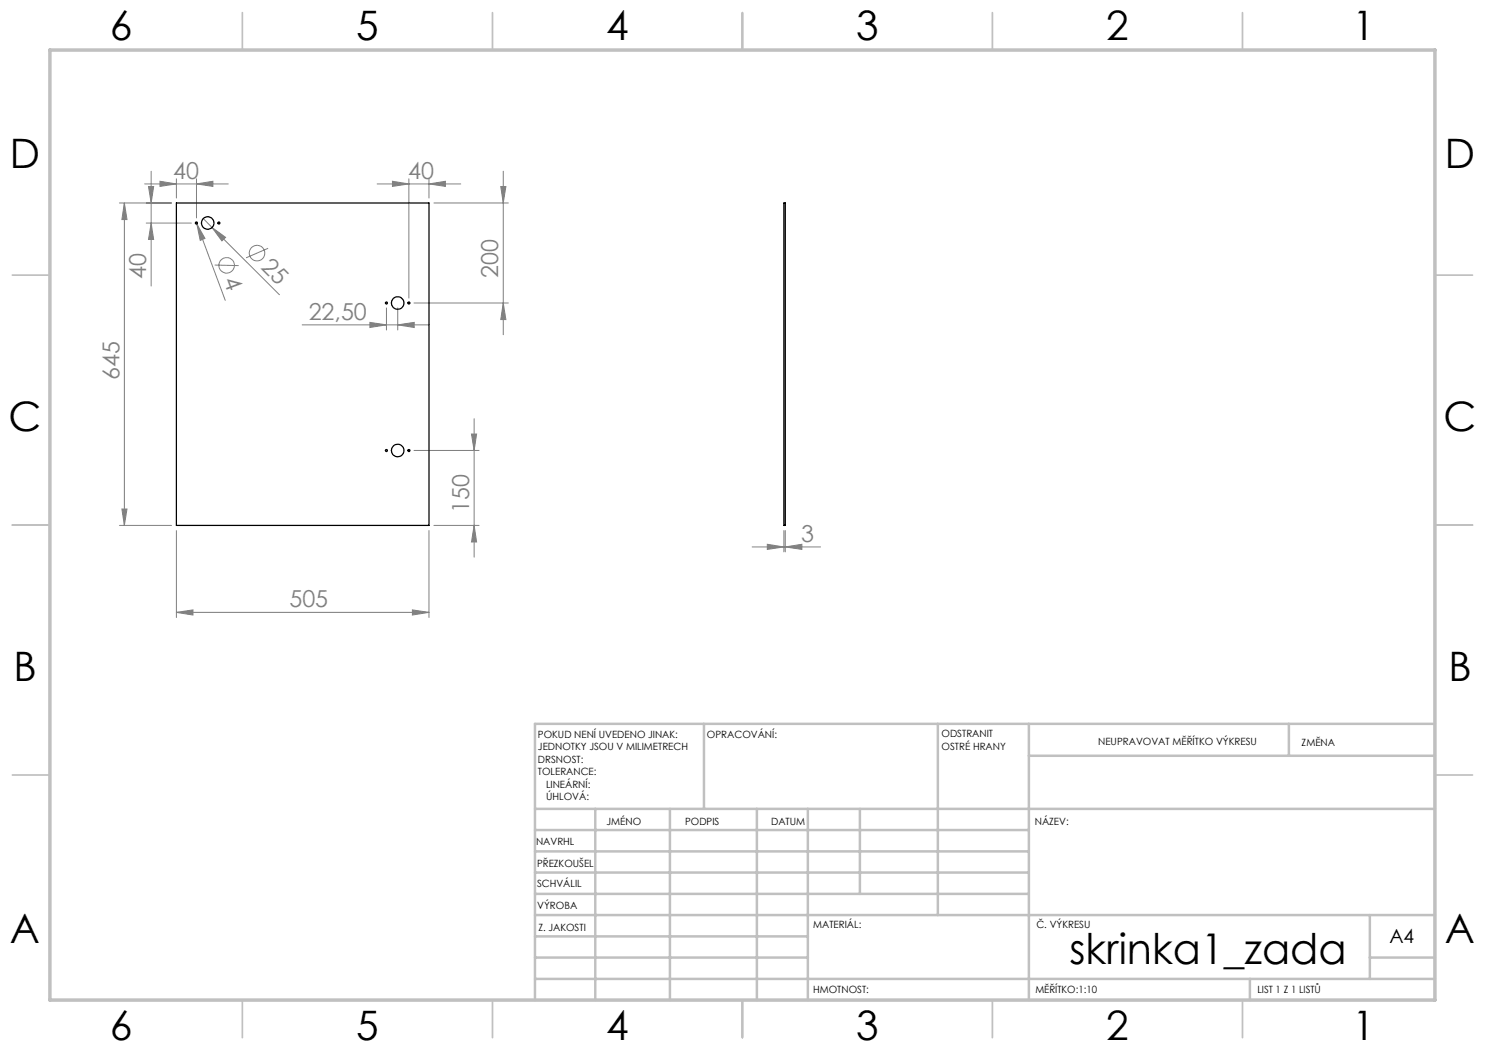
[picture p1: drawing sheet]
<svg xmlns="http://www.w3.org/2000/svg" width="297mm" height="210mm" viewBox="0 0 297 210" stroke-linecap="round" stroke-linejoin="round" font-family="sans-serif">
<g fill="none" stroke="#808080" stroke-width=".2">
<path d="M28.9 36.8h16.7M29.7 37.3h1l-.5 3.3zM30.2 34.2v23M32 36.3l3.3 .5-3.3 .5zM35.3 35.8v3.8M39.3 36.8l3.3-.5v1zM39.3 35.8v7.8M75.4 36.8h16.7M78.5 36.3l3.3 .5-3.3 .5zM81.8 35.8v23.8M85.8 36.8l3.3-.5v1zM85.8 35.8v3.8"/>
<path d="M100.2 37.3h1l-.6 3.3zM100.6 34.2v32.7M23.9 40.6h10.4M24.9 40.6v64.5M24.9 40.6l.5 3.3h-1zM29.2 44.6h9.1M30.2 44.6l.5 3.3h-1zM39.2 44.4l.2 .4M39.4 44.8l1.6 2.9-1 .4zM39.4 44.8l5.6 15.3M40.6 43.7l1.8 1.8M42.4 45.5l2.7 2-.7 .7z"/>
<path d="M42.4 45.5l13.5 13.4M42.9 53l4.8 .1M53.6 49.7l-4.4 1.9M86.8 40.6h14.9M60.4 65h25.5M74 64.5l3.3 .5-3.3 .5zM77.3 61.6v4.4M79.6 65l3.2-.5v1zM79.6 61.6v4.4M82.8 60.6h18.9M100.6 60.6l.6 3.3h-1zM82.8 90.1h13"/>
<path d="M94.3 86.8h1l-.5 3.3zM94.8 83.7v27.7M23.9 105.1h10.4M24.4 101.8h1l-.5 3.3zM35.3 106.1v17.4M85.8 106.1v17.4M86.8 105.1h9M94.8 105.1l.5 3.3h-1zM150.4 109.4h13.7M153.5 108.9l3.3 .5-3.3 .5zM156.8 106.1v4.3M157.1 109.4l3.3-.5v1z"/>
<path d="M157.1 106.1v4.3M35.3 122.5l3.3-.5v1zM35.3 122.5h50.5M82.5 122l3.3 .5-3.3 .5z"/>
<circle cx="45.3" cy="53.1" r="1.55"/>
<circle cx="51.4" cy="50.6" r="1.55"/>
</g>
<g fill="none" stroke="#c0c0c0" stroke-width=".35">
<path d="M48.5 2.5v7.5M98.5 2.5v7.5M148.5 2.5v7.5M198.5 2.5v7.5M248.5 2.5v7.5M2.5 55h7.5M287 55h7.5M2.5 105h7.5M287 105h7.5M2.5 155h7.5M287 155h7.5M48.5 200v7.5"/>
<path d="M98.5 200v7.5M148.5 200v7.5M198.5 200v7.5M248.5 200v7.5"/>
</g>
<g fill="none" stroke="#c0c0c0" stroke-width=".5">
<path d="M140.8 144.8v17M187.6 144.8v38.2M205.8 144.8v55.2M205.8 151.2h81.2M257.8 144.8v6.4M287 144.8h-180v55.2M107 161.8h180M107 178.8h98.8M107 174.5h98.8M107 170.3h98.8M107 166h98.8M119.1 161.8v38.2"/>
<path d="M134 161.8v38.2M151.4 161.8v38.2M161.6 161.8v38.2M172 161.8v17M107 195.8h180M107 191.5h54.6M107 187.3h54.6M107 183h180M250 195.8v4.2M274 191.5h13M274 183v12.8"/>
</g>
<path d="M10 10h277v190h-277z" fill="none" stroke="#c0c0c0" stroke-width=".7"/>
<g fill="#808080">
<path d="M39.4 44.8l1.6 2.9-1 .4z"/>
<path d="M42.4 45.5l2.7 2-.7 .7z"/>
<path d="M82.5 122l3.3 .5-3.3 .5zM35.3 122.5l3.3-.5v1zM39.3 36.8l3.3-.5v1zM32 36.3l3.3 .5-3.3 .5zM157.1 109.4l3.3-.5v1zM153.5 108.9l3.3 .5-3.3 .5z"/>
<path d="M74 64.5l3.3 .5-3.3 .5zM79.6 65l3.2-.5v1z"/>
<path d="M24.4 101.8h1l-.5 3.3zM24.9 40.6l.5 3.3h-1zM30.2 44.6l.5 3.3h-1zM29.7 37.3h1l-.5 3.3zM100.6 60.6l.6 3.3h-1zM100.2 37.3h1l-.6 3.3z"/>
<path d="M94.3 86.8h1l-.5 3.3zM94.8 105.1l.5 3.3h-1z"/>
<path d="M78.5 36.3l3.3 .5-3.3 .5zM85.8 36.8l3.3-.5v1z"/>
</g>
<g fill="none" stroke="#000" stroke-width=".25">
<path d="M35.3 40.6h50.5v64.5h-50.5zM156.8 40.6h.3v64.5h-.3z"/>
<circle cx="39.3" cy="44.6" r=".21"/>
<circle cx="41.5" cy="44.6" r="1.25"/>
<circle cx="43.8" cy="44.6" r=".2"/>
<circle cx="77.3" cy="60.6" r=".2"/>
<circle cx="79.5" cy="60.6" r="1.27"/>
<circle cx="81.8" cy="60.6" r=".19"/>
<circle cx="77.3" cy="90.1" r=".2"/>
<circle cx="79.5" cy="90.1" r="1.26"/>
<circle cx="81.8" cy="90.1" r=".19"/>
</g>
<text font-size="8.5" x="213.9" y="192.7">skrinka1_zada</text>
<g font-size="8.1">
<text x="22" y="8">6</text>
<text x="71.2" y="8">5</text>
<text x="121.2" y="8">4</text>
<text x="171.3" y="8">3</text>
<text x="221.3" y="8">2</text>
<text x="270.5" y="8">1</text>
<text x="2" y="33.6">D</text>
<text x="289" y="33.6">D</text>
<text x="1.7" y="86.1">C</text>
<text x="288.7" y="86.1">C</text>
<text x="2.7" y="136.1">B</text>
<text x="289.7" y="136.1">B</text>
<text x="2" y="188.6">A</text>
<text x="289" y="188.6">A</text>
<text x="22" y="208">6</text>
<text x="71.2" y="208">5</text>
<text x="121.2" y="208">4</text>
<text x="171.3" y="208">3</text>
<text x="221.3" y="208">2</text>
<text x="270.5" y="208">1</text>
</g>
<g font-size="4.7" fill="#808080">
<text x="34.7" y="35.7">40</text>
<text x="81.6" y="35.7">40</text>
<text x="52" y="53.6" transform="rotate(45 52 53.6)">25</text>
<text x="29.2" y="55.9" transform="rotate(-90 29.2 55.9)">40</text>
<text x="44.6" y="56.1" transform="rotate(70 44.6 56.1)">4</text>
<text x="99.7" y="55.6" transform="rotate(-90 99.7 55.6)">200</text>
<text x="61.7" y="64">22,50</text>
<text x="23.9" y="76" transform="rotate(-90 23.9 76)">645</text>
<text x="93.8" y="102.6" transform="rotate(-90 93.8 102.6)">150</text>
<text x="160.3" y="108.3">3</text>
<text x="57.9" y="121.5">505</text>
</g>
<text font-size="3.9" x="277.9" y="188.5">A4</text>
<g font-size="2">
<text x="107.6" y="147.6">POKUD NENÍ UVEDENO JINAK:</text>
<text x="141.4" y="147.6">OPRACOVÁNÍ:</text>
<text x="188.3" y="147.5">ODSTRANIT</text>
<text x="188.3" y="150">OSTRÉ HRANY</text>
<text x="219.6" y="149">NEUPRAVOVAT MĚŘÍTKO VÝKRESU</text>
<text x="260.3" y="149.2">ZMĚNA</text>
<text x="107.6" y="150.1">JEDNOTKY JSOU V MILIMETRECH</text>
<text x="107.6" y="152.6">DRSNOST:</text>
<text x="107.6" y="155.1">TOLERANCE:</text>
<text x="109.2" y="157.6">LINEÁRNÍ:</text>
<text x="109.2" y="160.1">ÚHLOVÁ:</text>
<text x="121.3" y="165">JMÉNO</text>
<text x="137" y="164.9">PODPIS</text>
<text x="154.2" y="164.9">DATUM</text>
<text x="207" y="164.9">NÁZEV:</text>
<text x="107.2" y="169.1">NAVRHL</text>
<text x="107.4" y="173.3">PŘEZKOUŠEL</text>
<text x="107.4" y="177.4">SCHVÁLIL</text>
<text x="107.5" y="181.8">VÝROBA</text>
<text x="162.6" y="185.5">MATERIÁL:</text>
<text x="207.3" y="185.5">Č. VÝKRESU</text>
<text x="107.7" y="186.1">Z. JAKOSTI</text>
<text x="162.6" y="198.5">HMOTNOST:</text>
<text x="207.1" y="198.6">MĚŘÍTKO:1:10</text>
<text x="251.5" y="198.6">LIST 1 Z 1 LISTŮ</text>
</g>
</svg>
